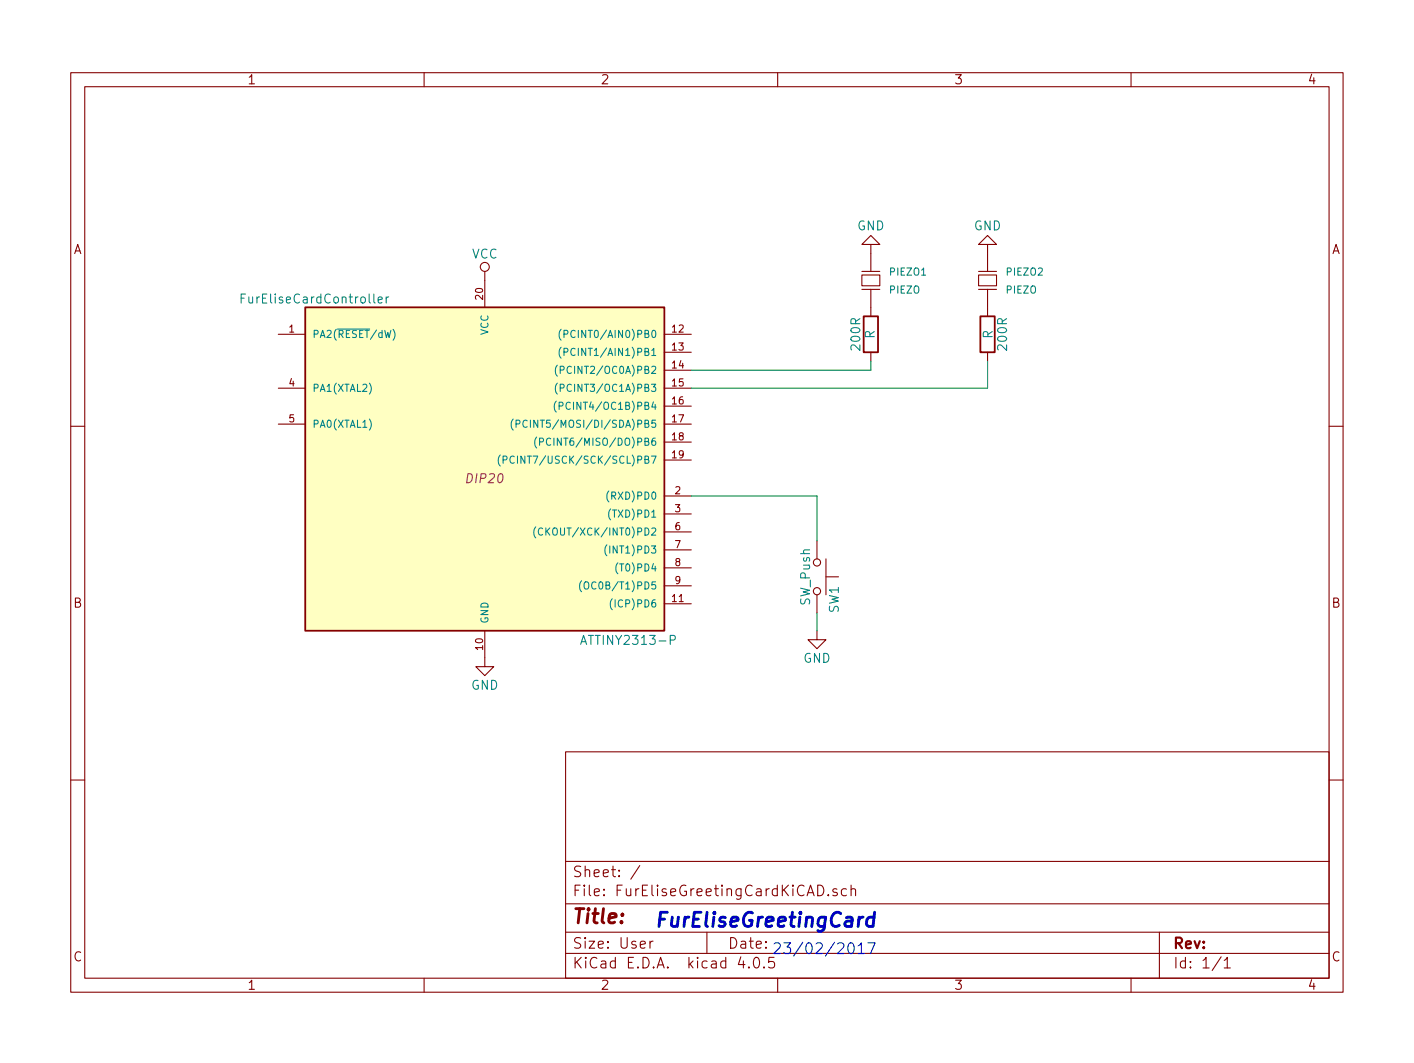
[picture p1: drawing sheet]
EESchema Schematic File Version 2
LIBS:power
LIBS:device
LIBS:transistors
LIBS:conn
LIBS:linear
LIBS:regul
LIBS:74xx
LIBS:cmos4000
LIBS:adc-dac
LIBS:memory
LIBS:xilinx
LIBS:microcontrollers
LIBS:dsp
LIBS:microchip
LIBS:analog_switches
LIBS:motorola
LIBS:texas
LIBS:intel
LIBS:audio
LIBS:interface
LIBS:digital-audio
LIBS:philips
LIBS:display
LIBS:cypress
LIBS:siliconi
LIBS:opto
LIBS:atmel
LIBS:contrib
LIBS:valves
LIBS:switches
LIBS:PIEZO
LIBS:FurEliseGreetingCardKiCAD-cache
EELAYER 25 0
EELAYER END
$Descr User 7874 5906
encoding utf-8
Sheet 1 1
Title ""
Date ""
Rev ""
Comp ""
Comment1 ""
Comment2 ""
Comment3 ""
Comment4 ""
$EndDescr
$Comp
L ATTINY2313-P FurEliseCardController
U 1 1
P 2700 2650
F 0 "FurEliseCardController" H 1750 3650 50  0000 C CNN
F 1 "ATTINY2313-P" H 3500 1750 50  0000 C CNN
F 2 "DIP20" H 2700 2650 50  0000 C CIN
F 3 "" H 2700 2650 50  0000 C CNN
	1    2700 2650
	1    0    0    -1  
$EndComp
$Comp
L GND #PWR?
U 1 1
P 2700 3650
F 0 "#PWR?" H 2700 3400 50  0001 C CNN
F 1 "GND" H 2700 3500 50  0000 C CNN
F 2 "" H 2700 3650 50  0000 C CNN
F 3 "" H 2700 3650 50  0000 C CNN
	1    2700 3650
	1    0    0    -1  
$EndComp
$Comp
L VCC #PWR?
U 1 1
P 2700 1550
F 0 "#PWR?" H 2700 1400 50  0001 C CNN
F 1 "VCC" H 2700 1700 50  0000 C CNN
F 2 "" H 2700 1550 50  0000 C CNN
F 3 "" H 2700 1550 50  0000 C CNN
	1    2700 1550
	1    0    0    -1  
$EndComp
$Comp
L SW_Push SW1
U 1 1
P 4550 3200
F 0 "SW1" H 4600 3300 50  0000 L CNN
F 1 "SW_Push" H 4550 3140 50  0000 C CNN
F 2 "" H 4550 3400 50  0000 C CNN
F 3 "" H 4550 3400 50  0000 C CNN
	1    4550 3200
	0    1    1    0   
$EndComp
$Comp
L GND #PWR?
U 1 1
P 4550 3500
F 0 "#PWR?" H 4550 3250 50  0001 C CNN
F 1 "GND" H 4550 3350 50  0000 C CNN
F 2 "" H 4550 3500 50  0000 C CNN
F 3 "" H 4550 3500 50  0000 C CNN
	1    4550 3500
	1    0    0    -1  
$EndComp
$Comp
L PIEZO PIEZO1
U 1 1
P 4850 1550
F 0 "PIEZO1" H 4950 1600 40  0000 L CNN
F 1 "PIEZO" H 4950 1500 40  0000 L CNN
F 2 "" H 4850 1550 60  0000 C CNN
F 3 "" H 4850 1550 60  0000 C CNN
	1    4850 1550
	1    0    0    -1  
$EndComp
$Comp
L PIEZO PIEZO2
U 1 1
P 5500 1550
F 0 "PIEZO2" H 5600 1600 40  0000 L CNN
F 1 "PIEZO" H 5600 1500 40  0000 L CNN
F 2 "" H 5500 1550 60  0000 C CNN
F 3 "" H 5500 1550 60  0000 C CNN
	1    5500 1550
	1    0    0    -1  
$EndComp
Wire Wire Line
	3850 2750 4550 2750
$Comp
L R 200R
U 1 1
P 4850 1850
F 0 "200R" V 4930 1850 50  0000 C CNN
F 1 "R" V 4850 1850 50  0000 C CNN
F 2 "" V 4780 1850 50  0000 C CNN
F 3 "" H 4850 1850 50  0000 C CNN
	1    4850 1850
	-1   0    0    1   
$EndComp
$Comp
L R 200R
U 1 1
P 5500 1850
F 0 "200R" V 5580 1850 50  0000 C CNN
F 1 "R" V 5500 1850 50  0000 C CNN
F 2 "" V 5430 1850 50  0000 C CNN
F 3 "" H 5500 1850 50  0000 C CNN
	1    5500 1850
	1    0    0    -1  
$EndComp
Wire Wire Line
	3850 2050 4850 2050
Wire Wire Line
	4850 2050 4850 2000
Wire Wire Line
	3850 2150 5500 2150
Wire Wire Line
	5500 2150 5500 2000
Wire Wire Line
	4550 2750 4550 3000
Wire Wire Line
	4550 3400 4550 3500
$Comp
L GND #PWR?
U 1 1
P 4850 1400
F 0 "#PWR?" H 4850 1150 50  0001 C CNN
F 1 "GND" H 4850 1250 50  0000 C CNN
F 2 "" H 4850 1400 50  0000 C CNN
F 3 "" H 4850 1400 50  0000 C CNN
	1    4850 1400
	-1   0    0    1   
$EndComp
$Comp
L GND #PWR?
U 1 1
P 5500 1400
F 0 "#PWR?" H 5500 1150 50  0001 C CNN
F 1 "GND" H 5500 1250 50  0000 C CNN
F 2 "" H 5500 1400 50  0000 C CNN
F 3 "" H 5500 1400 50  0000 C CNN
	1    5500 1400
	-1   0    0    1   
$EndComp
Text Notes 4300 5300 0    60   ~ 0
23/02/2017\n
Text Notes 3650 5150 0    79   Italic 16
FurEliseGreetingCard\n
$EndSCHEMATC
